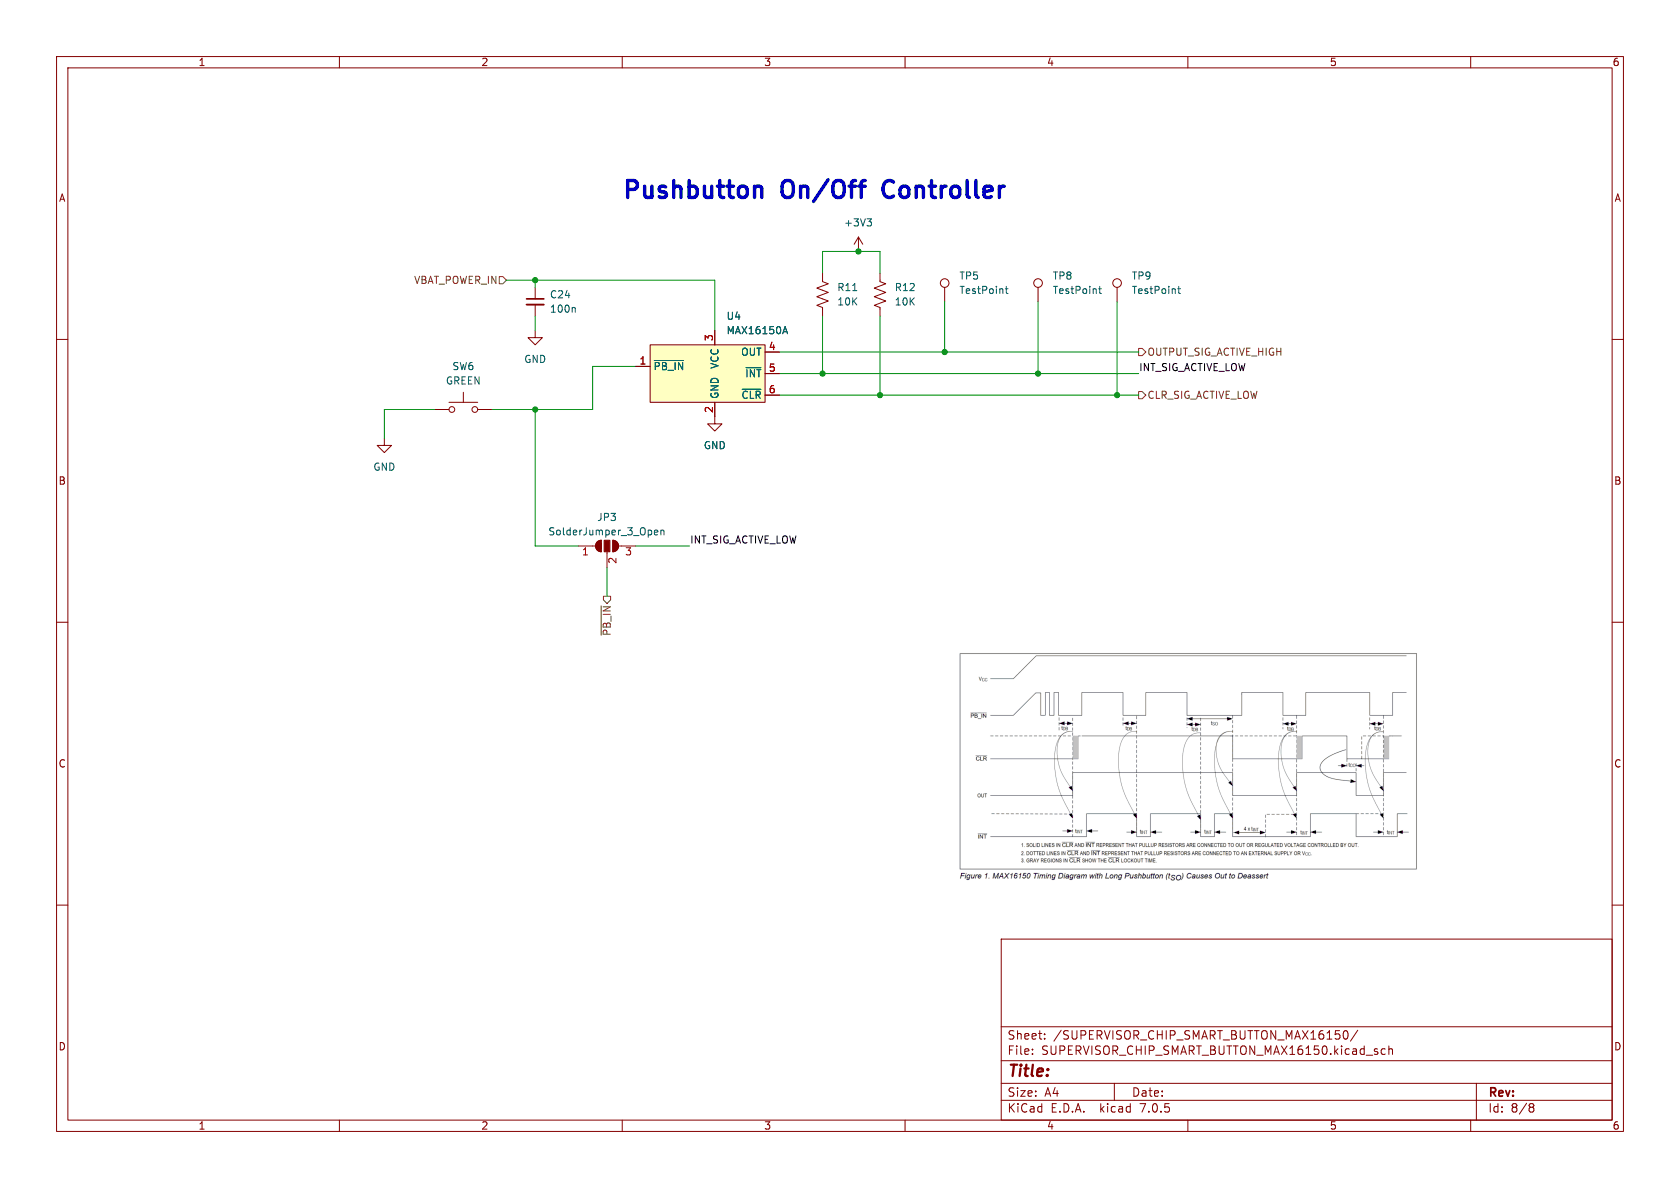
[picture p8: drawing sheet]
(kicad_sch (version 20230121) (generator eeschema)

 (paper "A4")

 (lib_symbols
  (symbol "Connector:TestPoint" (pin_numbers hide) (pin_names (offset 0.762) hide) (in_bom yes) (on_board yes)
   (property "Reference" "TP" (at 0 6.858 0) (effects (font (size 1.27 1.27))))
   (property "Value" "TestPoint" (at 0 5.08 0) (effects (font (size 1.27 1.27))))
   (property "Footprint" "" (at 5.08 0 0) (effects (font (size 1.27 1.27)) hide))
   (property "Datasheet" "~" (at 5.08 0 0) (effects (font (size 1.27 1.27)) hide))
   (symbol "TestPoint_0_1"
    (circle (center 0 3.302) (radius 0.762) (stroke (width 0) (type default)) (fill (type none))))
   (symbol "TestPoint_1_1"
    (pin passive line (at 0 0 90) (length 2.54) (name "1" (effects (font (size 1.27 1.27)))) (number "1" (effects (font (size 1.27 1.27)))))))
  (symbol "Device:C_Small" (pin_numbers hide) (pin_names (offset 0.254) hide) (in_bom yes) (on_board yes)
   (property "Reference" "C" (at 0.254 1.778 0) (effects (font (size 1.27 1.27)) (justify left)))
   (property "Value" "C_Small" (at 0.254 -2.032 0) (effects (font (size 1.27 1.27)) (justify left)))
   (property "Footprint" "" (at 0 0 0) (effects (font (size 1.27 1.27)) hide))
   (property "Datasheet" "~" (at 0 0 0) (effects (font (size 1.27 1.27)) hide))
   (symbol "C_Small_0_1"
    (polyline (pts (xy -1.524 -0.508) (xy 1.524 -0.508)) (stroke (width 0.3302) (type default)) (fill (type none)))
    (polyline (pts (xy -1.524 0.508) (xy 1.524 0.508)) (stroke (width 0.3048) (type default)) (fill (type none))))
   (symbol "C_Small_1_1"
    (pin passive line (at 0 2.54 270) (length 2.032) (name "~" (effects (font (size 1.27 1.27)))) (number "1" (effects (font (size 1.27 1.27)))))
    (pin passive line (at 0 -2.54 90) (length 2.032) (name "~" (effects (font (size 1.27 1.27)))) (number "2" (effects (font (size 1.27 1.27)))))))
  (symbol "Device:R_US" (pin_numbers hide) (pin_names (offset 0)) (in_bom yes) (on_board yes)
   (property "Reference" "R" (at 2.54 0 90) (effects (font (size 1.27 1.27))))
   (property "Value" "R_US" (at -2.54 0 90) (effects (font (size 1.27 1.27))))
   (property "Footprint" "" (at 1.016 -0.254 90) (effects (font (size 1.27 1.27)) hide))
   (property "Datasheet" "~" (at 0 0 0) (effects (font (size 1.27 1.27)) hide))
   (symbol "R_US_0_1"
    (polyline (pts (xy 0 -2.286) (xy 0 -2.54)) (stroke (width 0) (type default)) (fill (type none)))
    (polyline (pts (xy 0 2.286) (xy 0 2.54)) (stroke (width 0) (type default)) (fill (type none)))
    (polyline (pts (xy 0 -0.762) (xy 1.016 -1.143) (xy 0 -1.524) (xy -1.016 -1.905) (xy 0 -2.286)) (stroke (width 0) (type default)) (fill (type none)))
    (polyline (pts (xy 0 0.762) (xy 1.016 0.381) (xy 0 0) (xy -1.016 -0.381) (xy 0 -0.762)) (stroke (width 0) (type default)) (fill (type none)))
    (polyline (pts (xy 0 2.286) (xy 1.016 1.905) (xy 0 1.524) (xy -1.016 1.143) (xy 0 0.762)) (stroke (width 0) (type default)) (fill (type none))))
   (symbol "R_US_1_1"
    (pin passive line (at 0 3.81 270) (length 1.27) (name "~" (effects (font (size 1.27 1.27)))) (number "1" (effects (font (size 1.27 1.27)))))
    (pin passive line (at 0 -3.81 90) (length 1.27) (name "~" (effects (font (size 1.27 1.27)))) (number "2" (effects (font (size 1.27 1.27)))))))
  (symbol "GCL_Integrated-Circuits:MAX16150" (in_bom yes) (on_board yes)
   (property "Reference" "U" (at 7.62 3.81 0) (effects (font (size 1.27 1.27))))
   (property "Value" "MAX16150" (at 7.62 1.27 0) (effects (font (size 1.27 1.27))))
   (property "Footprint" "Package_TO_SOT_SMD:SOT-23-6" (at 0 0 0) (effects (font (size 1.27 1.27)) hide))
   (property "Datasheet" "" (at 0 0 0) (effects (font (size 1.27 1.27)) hide))
   (symbol "MAX16150_0_0"
    (pin passive line (at 0 -3.81 0) (length 2.54) (name "~{PB_IN}" (effects (font (size 1.27 1.27)))) (number "1" (effects (font (size 1.27 1.27)))))
    (pin passive line (at 13.97 -12.7 90) (length 2.54) (name "GND" (effects (font (size 1.27 1.27)))) (number "2" (effects (font (size 1.27 1.27)))))
    (pin passive line (at 13.97 2.54 270) (length 2.54) (name "VCC" (effects (font (size 1.27 1.27)))) (number "3" (effects (font (size 1.27 1.27)))))
    (pin passive line (at 25.4 -1.27 180) (length 2.54) (name "OUT" (effects (font (size 1.27 1.27)))) (number "4" (effects (font (size 1.27 1.27)))))
    (pin passive line (at 25.4 -5.08 180) (length 2.54) (name "~{INT}" (effects (font (size 1.27 1.27)))) (number "5" (effects (font (size 1.27 1.27)))))
    (pin passive line (at 25.4 -8.89 180) (length 2.54) (name "~{CLR}" (effects (font (size 1.27 1.27)))) (number "6" (effects (font (size 1.27 1.27))))))
   (symbol "MAX16150_0_1"
    (rectangle (start 2.54 0) (end 22.86 -10.16) (stroke (width 0) (type default)) (fill (type background)))))
  (symbol "Jumper:SolderJumper_3_Open" (pin_names (offset 0) hide) (in_bom yes) (on_board yes)
   (property "Reference" "JP" (at -2.54 -2.54 0) (effects (font (size 1.27 1.27))))
   (property "Value" "SolderJumper_3_Open" (at 0 2.794 0) (effects (font (size 1.27 1.27))))
   (property "Footprint" "" (at 0 0 0) (effects (font (size 1.27 1.27)) hide))
   (property "Datasheet" "~" (at 0 0 0) (effects (font (size 1.27 1.27)) hide))
   (symbol "SolderJumper_3_Open_0_1"
    (arc (start -1.016 1.016) (mid -2.0276 0) (end -1.016 -1.016) (stroke (width 0) (type default)) (fill (type none)))
    (arc (start -1.016 1.016) (mid -2.0276 0) (end -1.016 -1.016) (stroke (width 0) (type default)) (fill (type outline)))
    (rectangle (start -0.508 1.016) (end 0.508 -1.016) (stroke (width 0) (type default)) (fill (type outline)))
    (polyline (pts (xy -2.54 0) (xy -2.032 0)) (stroke (width 0) (type default)) (fill (type none)))
    (polyline (pts (xy -1.016 1.016) (xy -1.016 -1.016)) (stroke (width 0) (type default)) (fill (type none)))
    (polyline (pts (xy 0 -1.27) (xy 0 -1.016)) (stroke (width 0) (type default)) (fill (type none)))
    (polyline (pts (xy 1.016 1.016) (xy 1.016 -1.016)) (stroke (width 0) (type default)) (fill (type none)))
    (polyline (pts (xy 2.54 0) (xy 2.032 0)) (stroke (width 0) (type default)) (fill (type none)))
    (arc (start 1.016 -1.016) (mid 2.0276 0) (end 1.016 1.016) (stroke (width 0) (type default)) (fill (type none)))
    (arc (start 1.016 -1.016) (mid 2.0276 0) (end 1.016 1.016) (stroke (width 0) (type default)) (fill (type outline))))
   (symbol "SolderJumper_3_Open_1_1"
    (pin passive line (at -5.08 0 0) (length 2.54) (name "A" (effects (font (size 1.27 1.27)))) (number "1" (effects (font (size 1.27 1.27)))))
    (pin passive line (at 0 -3.81 90) (length 2.54) (name "C" (effects (font (size 1.27 1.27)))) (number "2" (effects (font (size 1.27 1.27)))))
    (pin passive line (at 5.08 0 180) (length 2.54) (name "B" (effects (font (size 1.27 1.27)))) (number "3" (effects (font (size 1.27 1.27)))))))
  (symbol "Switch:SW_Push" (pin_numbers hide) (pin_names (offset 1.016) hide) (in_bom yes) (on_board yes)
   (property "Reference" "SW" (at 1.27 2.54 0) (effects (font (size 1.27 1.27)) (justify left)))
   (property "Value" "SW_Push" (at 0 -1.524 0) (effects (font (size 1.27 1.27))))
   (property "Footprint" "" (at 0 5.08 0) (effects (font (size 1.27 1.27)) hide))
   (property "Datasheet" "~" (at 0 5.08 0) (effects (font (size 1.27 1.27)) hide))
   (symbol "SW_Push_0_1"
    (circle (center -2.032 0) (radius 0.508) (stroke (width 0) (type default)) (fill (type none)))
    (polyline (pts (xy 0 1.27) (xy 0 3.048)) (stroke (width 0) (type default)) (fill (type none)))
    (polyline (pts (xy 2.54 1.27) (xy -2.54 1.27)) (stroke (width 0) (type default)) (fill (type none)))
    (circle (center 2.032 0) (radius 0.508) (stroke (width 0) (type default)) (fill (type none)))
    (pin passive line (at -5.08 0 0) (length 2.54) (name "1" (effects (font (size 1.27 1.27)))) (number "1" (effects (font (size 1.27 1.27)))))
    (pin passive line (at 5.08 0 180) (length 2.54) (name "2" (effects (font (size 1.27 1.27)))) (number "2" (effects (font (size 1.27 1.27)))))))
  (symbol "power:+3V3" (power) (pin_names (offset 0)) (in_bom yes) (on_board yes)
   (property "Reference" "#PWR" (at 0 -3.81 0) (effects (font (size 1.27 1.27)) hide))
   (property "Value" "+3V3" (at 0 3.556 0) (effects (font (size 1.27 1.27))))
   (property "Footprint" "" (at 0 0 0) (effects (font (size 1.27 1.27)) hide))
   (property "Datasheet" "" (at 0 0 0) (effects (font (size 1.27 1.27)) hide))
   (symbol "+3V3_0_1"
    (polyline (pts (xy -0.762 1.27) (xy 0 2.54)) (stroke (width 0) (type default)) (fill (type none)))
    (polyline (pts (xy 0 0) (xy 0 2.54)) (stroke (width 0) (type default)) (fill (type none)))
    (polyline (pts (xy 0 2.54) (xy 0.762 1.27)) (stroke (width 0) (type default)) (fill (type none))))
   (symbol "+3V3_1_1"
    (pin power_in line (at 0 0 90) (length 0) hide (name "+3V3" (effects (font (size 1.27 1.27)))) (number "1" (effects (font (size 1.27 1.27)))))))
  (symbol "power:GND" (power) (pin_names (offset 0)) (in_bom yes) (on_board yes)
   (property "Reference" "#PWR" (at 0 -6.35 0) (effects (font (size 1.27 1.27)) hide))
   (property "Value" "GND" (at 0 -3.81 0) (effects (font (size 1.27 1.27))))
   (property "Footprint" "" (at 0 0 0) (effects (font (size 1.27 1.27)) hide))
   (property "Datasheet" "" (at 0 0 0) (effects (font (size 1.27 1.27)) hide))
   (symbol "GND_0_1"
    (polyline (pts (xy 0 0) (xy 0 -1.27) (xy 1.27 -1.27) (xy 0 -2.54) (xy -1.27 -1.27) (xy 0 -1.27)) (stroke (width 0) (type default)) (fill (type none))))
   (symbol "GND_1_1"
    (pin power_in line (at 0 0 270) (length 0) hide (name "GND" (effects (font (size 1.27 1.27)))) (number "1" (effects (font (size 1.27 1.27))))))))

 (junction (at 151.765 44.45) (diameter 0) (color 0 0 0 0))
 (junction (at 197.485 69.85) (diameter 0) (color 0 0 0 0))
 (junction (at 155.575 69.85) (diameter 0) (color 0 0 0 0))
 (junction (at 183.515 66.04) (diameter 0) (color 0 0 0 0))
 (junction (at 167.005 62.23) (diameter 0) (color 0 0 0 0))
 (junction (at 94.615 72.39) (diameter 0) (color 0 0 0 0))
 (junction (at 145.415 66.04) (diameter 0) (color 0 0 0 0))
 (junction (at 94.615 49.53) (diameter 0) (color 0 0 0 0))

 (wire (pts (xy 145.415 44.45) (xy 145.415 48.26)) (stroke (width 0) (type default)))
 (wire (pts (xy 167.005 53.34) (xy 167.005 62.23)) (stroke (width 0) (type default)))
 (wire (pts (xy 67.945 72.39) (xy 67.945 77.47)) (stroke (width 0) (type default)))
 (wire (pts (xy 145.415 66.04) (xy 183.515 66.04)) (stroke (width 0) (type default)))
 (wire (pts (xy 102.235 96.52) (xy 94.615 96.52)) (stroke (width 0) (type default)))
 (wire (pts (xy 94.615 72.39) (xy 94.615 96.52)) (stroke (width 0) (type default)))
 (wire (pts (xy 183.515 53.34) (xy 183.515 66.04)) (stroke (width 0) (type default)))
 (wire (pts (xy 151.765 44.45) (xy 155.575 44.45)) (stroke (width 0) (type default)))
 (wire (pts (xy 94.615 72.39) (xy 104.775 72.39)) (stroke (width 0) (type default)))
 (wire (pts (xy 67.945 72.39) (xy 76.835 72.39)) (stroke (width 0) (type default)))
 (wire (pts (xy 155.575 55.88) (xy 155.575 69.85)) (stroke (width 0) (type default)))
 (wire (pts (xy 197.485 53.34) (xy 197.485 69.85)) (stroke (width 0) (type default)))
 (wire (pts (xy 155.575 69.85) (xy 197.485 69.85)) (stroke (width 0) (type default)))
 (wire (pts (xy 137.795 66.04) (xy 145.415 66.04)) (stroke (width 0) (type default)))
 (wire (pts (xy 94.615 55.88) (xy 94.615 58.42)) (stroke (width 0) (type default)))
 (wire (pts (xy 155.575 44.45) (xy 155.575 48.26)) (stroke (width 0) (type default)))
 (wire (pts (xy 137.795 69.85) (xy 155.575 69.85)) (stroke (width 0) (type default)))
 (wire (pts (xy 151.765 44.45) (xy 145.415 44.45)) (stroke (width 0) (type default)))
 (wire (pts (xy 86.995 72.39) (xy 94.615 72.39)) (stroke (width 0) (type default)))
 (wire (pts (xy 107.315 105.41) (xy 107.315 100.33)) (stroke (width 0) (type default)))
 (wire (pts (xy 94.615 49.53) (xy 94.615 50.8)) (stroke (width 0) (type default)))
 (wire (pts (xy 167.005 62.23) (xy 201.295 62.23)) (stroke (width 0) (type default)))
 (wire (pts (xy 197.485 69.85) (xy 201.295 69.85)) (stroke (width 0) (type default)))
 (wire (pts (xy 112.395 96.52) (xy 121.92 96.52)) (stroke (width 0) (type default)))
 (wire (pts (xy 112.395 64.77) (xy 104.775 64.77)) (stroke (width 0) (type default)))
 (wire (pts (xy 89.535 49.53) (xy 94.615 49.53)) (stroke (width 0) (type default)))
 (wire (pts (xy 183.515 66.04) (xy 201.295 66.04)) (stroke (width 0) (type default)))
 (wire (pts (xy 104.775 64.77) (xy 104.775 72.39)) (stroke (width 0) (type default)))
 (wire (pts (xy 126.365 58.42) (xy 126.365 49.53)) (stroke (width 0) (type default)))
 (wire (pts (xy 137.795 62.23) (xy 167.005 62.23)) (stroke (width 0) (type default)))
 (wire (pts (xy 145.415 55.88) (xy 145.415 66.04)) (stroke (width 0) (type default)))
 (wire (pts (xy 94.615 49.53) (xy 126.365 49.53)) (stroke (width 0) (type default)))

 (image (at 211.455 135.255) (scale 0.625793)
  (data))

 (text "Pushbutton On/Off Controller" (at 109.855 35.56 0) (effects (font (size 3 3) (thickness 0.6) bold) (justify left bottom)))

 (label "INT_SIG_ACTIVE_LOW" (at 201.295 66.04 0) (fields_autoplaced) (effects (font (size 1.27 1.27)) (justify left bottom)))
 (label "INT_SIG_ACTIVE_LOW" (at 121.92 96.52 0) (fields_autoplaced) (effects (font (size 1.27 1.27)) (justify left bottom)))

 (hierarchical_label "~{PB_IN}" (shape output) (at 107.315 105.41 270) (fields_autoplaced) (effects (font (size 1.27 1.27)) (justify right)))
 (hierarchical_label "VBAT_POWER_IN" (shape input) (at 89.535 49.53 180) (fields_autoplaced) (effects (font (size 1.27 1.27)) (justify right)))
 (hierarchical_label "CLR_SIG_ACTIVE_LOW" (shape output) (at 201.295 69.85 0) (fields_autoplaced) (effects (font (size 1.27 1.27)) (justify left)))
 (hierarchical_label "OUTPUT_SIG_ACTIVE_HIGH" (shape output) (at 201.295 62.23 0) (fields_autoplaced) (effects (font (size 1.27 1.27)) (justify left)))

 (symbol (lib_id "Switch:SW_Push") (at 81.915 72.39 0) (mirror y) (unit 1) (in_bom yes) (on_board yes) (dnp no) (fields_autoplaced)
  (property "Reference" "SW6" (at 81.915 64.77 0) (effects (font (size 1.27 1.27))))
  (property "Value" "GREEN" (at 81.915 67.31 0) (effects (font (size 1.27 1.27))))
  (property "Footprint" "Button_Switch_SMD:SW_SPST_EVQQ2" (at 81.915 67.31 0) (effects (font (size 1.27 1.27)) hide))
  (property "Datasheet" "~" (at 81.915 67.31 0) (effects (font (size 1.27 1.27)) hide))
  (property "MPN" "EVQQ2K03W" (at 81.915 72.39 90) (effects (font (size 1.27 1.27)) hide)) (pin "1") (pin "2"))

 (symbol (lib_id "Device:R_US") (at 155.575 52.07 0) (unit 1) (in_bom yes) (on_board yes) (dnp no) (fields_autoplaced)
  (property "Reference" "R12" (at 158.115 50.7999 0) (effects (font (size 1.27 1.27)) (justify left)))
  (property "Value" "10K" (at 158.115 53.3399 0) (effects (font (size 1.27 1.27)) (justify left)))
  (property "Footprint" "Resistor_SMD:R_0402_1005Metric" (at 156.591 52.324 90) (effects (font (size 1.27 1.27)) hide))
  (property "Datasheet" "~" (at 155.575 52.07 0) (effects (font (size 1.27 1.27)) hide)) (pin "1") (pin "2"))

 (symbol (lib_id "power:+3V3") (at 151.765 44.45 0) (unit 1) (in_bom yes) (on_board yes) (dnp no) (fields_autoplaced)
  (property "Reference" "#PWR026" (at 151.765 48.26 0) (effects (font (size 1.27 1.27)) hide))
  (property "Value" "+3V3" (at 151.765 39.37 0) (effects (font (size 1.27 1.27))))
  (property "Footprint" "" (at 151.765 44.45 0) (effects (font (size 1.27 1.27)) hide))
  (property "Datasheet" "" (at 151.765 44.45 0) (effects (font (size 1.27 1.27)) hide)) (pin "1"))

 (symbol (lib_id "power:GND") (at 94.615 58.42 0) (unit 1) (in_bom yes) (on_board yes) (dnp no) (fields_autoplaced)
  (property "Reference" "#PWR013" (at 94.615 64.77 0) (effects (font (size 1.27 1.27)) hide))
  (property "Value" "GND" (at 94.615 63.5 0) (effects (font (size 1.27 1.27))))
  (property "Footprint" "" (at 94.615 58.42 0) (effects (font (size 1.27 1.27)) hide))
  (property "Datasheet" "" (at 94.615 58.42 0) (effects (font (size 1.27 1.27)) hide)) (pin "1"))

 (symbol (lib_id "power:GND") (at 67.945 77.47 0) (unit 1) (in_bom yes) (on_board yes) (dnp no) (fields_autoplaced)
  (property "Reference" "#PWR012" (at 67.945 83.82 0) (effects (font (size 1.27 1.27)) hide))
  (property "Value" "GND" (at 67.945 82.55 0) (effects (font (size 1.27 1.27))))
  (property "Footprint" "" (at 67.945 77.47 0) (effects (font (size 1.27 1.27)) hide))
  (property "Datasheet" "" (at 67.945 77.47 0) (effects (font (size 1.27 1.27)) hide)) (pin "1"))

 (symbol (lib_id "power:GND") (at 126.365 73.66 0) (unit 1) (in_bom yes) (on_board yes) (dnp no) (fields_autoplaced)
  (property "Reference" "#PWR016" (at 126.365 80.01 0) (effects (font (size 1.27 1.27)) hide))
  (property "Value" "GND" (at 126.365 78.74 0) (effects (font (size 1.27 1.27))))
  (property "Footprint" "" (at 126.365 73.66 0) (effects (font (size 1.27 1.27)) hide))
  (property "Datasheet" "" (at 126.365 73.66 0) (effects (font (size 1.27 1.27)) hide)) (pin "1"))

 (symbol (lib_id "Device:C_Small") (at 94.615 53.34 0) (unit 1) (in_bom yes) (on_board yes) (dnp no) (fields_autoplaced)
  (property "Reference" "C24" (at 97.155 52.0762 0) (effects (font (size 1.27 1.27)) (justify left)))
  (property "Value" "100n" (at 97.155 54.6162 0) (effects (font (size 1.27 1.27)) (justify left)))
  (property "Footprint" "Capacitor_SMD:C_0402_1005Metric" (at 94.615 53.34 0) (effects (font (size 1.27 1.27)) hide))
  (property "Datasheet" "~" (at 94.615 53.34 0) (effects (font (size 1.27 1.27)) hide)) (pin "1") (pin "2"))

 (symbol (lib_id "Connector:TestPoint") (at 197.485 53.34 0) (unit 1) (in_bom yes) (on_board yes) (dnp no) (fields_autoplaced)
  (property "Reference" "TP9" (at 200.025 48.7679 0) (effects (font (size 1.27 1.27)) (justify left)))
  (property "Value" "TestPoint" (at 200.025 51.3079 0) (effects (font (size 1.27 1.27)) (justify left)))
  (property "Footprint" "brilliant-kicad-library:TestPoint_Pad_D0.9mm" (at 202.565 53.34 0) (effects (font (size 1.27 1.27)) hide))
  (property "Datasheet" "~" (at 202.565 53.34 0) (effects (font (size 1.27 1.27)) hide)) (pin "1"))

 (symbol (lib_id "Jumper:SolderJumper_3_Open") (at 107.315 96.52 0) (unit 1) (in_bom yes) (on_board yes) (dnp no) (fields_autoplaced)
  (property "Reference" "JP3" (at 107.315 91.44 0) (effects (font (size 1.27 1.27))))
  (property "Value" "SolderJumper_3_Open" (at 107.315 93.98 0) (effects (font (size 1.27 1.27))))
  (property "Footprint" "Jumper:SolderJumper-3_P1.3mm_Open_RoundedPad1.0x1.5mm_NumberLabels" (at 107.315 96.52 0) (effects (font (size 1.27 1.27)) hide))
  (property "Datasheet" "~" (at 107.315 96.52 0) (effects (font (size 1.27 1.27)) hide)) (pin "1") (pin "2") (pin "3"))

 (symbol (lib_id "Connector:TestPoint") (at 183.515 53.34 0) (unit 1) (in_bom yes) (on_board yes) (dnp no) (fields_autoplaced)
  (property "Reference" "TP8" (at 186.055 48.7679 0) (effects (font (size 1.27 1.27)) (justify left)))
  (property "Value" "TestPoint" (at 186.055 51.3079 0) (effects (font (size 1.27 1.27)) (justify left)))
  (property "Footprint" "brilliant-kicad-library:TestPoint_Pad_D0.9mm" (at 188.595 53.34 0) (effects (font (size 1.27 1.27)) hide))
  (property "Datasheet" "~" (at 188.595 53.34 0) (effects (font (size 1.27 1.27)) hide)) (pin "1"))

 (symbol (lib_id "Connector:TestPoint") (at 167.005 53.34 0) (unit 1) (in_bom yes) (on_board yes) (dnp no) (fields_autoplaced)
  (property "Reference" "TP5" (at 169.545 48.7679 0) (effects (font (size 1.27 1.27)) (justify left)))
  (property "Value" "TestPoint" (at 169.545 51.3079 0) (effects (font (size 1.27 1.27)) (justify left)))
  (property "Footprint" "brilliant-kicad-library:TestPoint_Pad_D0.9mm" (at 172.085 53.34 0) (effects (font (size 1.27 1.27)) hide))
  (property "Datasheet" "~" (at 172.085 53.34 0) (effects (font (size 1.27 1.27)) hide)) (pin "1"))

 (symbol (lib_id "GCL_Integrated-Circuits:MAX16150") (at 112.395 60.96 0) (unit 1) (in_bom yes) (on_board yes) (dnp no) (fields_autoplaced)
  (property "Reference" "U4" (at 128.3844 55.88 0) (effects (font (size 1.27 1.27)) (justify left)))
  (property "Value" "MAX16150A" (at 128.3844 58.42 0) (effects (font (size 1.27 1.27)) (justify left)))
  (property "Footprint" "Package_TO_SOT_SMD:SOT-23-6" (at 112.395 60.96 0) (effects (font (size 1.27 1.27)) hide))
  (property "Datasheet" "" (at 112.395 60.96 0) (effects (font (size 1.27 1.27)) hide)) (pin "1") (pin "2") (pin "3") (pin "4") (pin "5") (pin "6"))

 (symbol (lib_id "Device:R_US") (at 145.415 52.07 0) (unit 1) (in_bom yes) (on_board yes) (dnp no) (fields_autoplaced)
  (property "Reference" "R11" (at 147.955 50.7999 0) (effects (font (size 1.27 1.27)) (justify left)))
  (property "Value" "10K" (at 147.955 53.3399 0) (effects (font (size 1.27 1.27)) (justify left)))
  (property "Footprint" "Resistor_SMD:R_0402_1005Metric" (at 146.431 52.324 90) (effects (font (size 1.27 1.27)) hide))
  (property "Datasheet" "~" (at 145.415 52.07 0) (effects (font (size 1.27 1.27)) hide)) (pin "1") (pin "2")))
